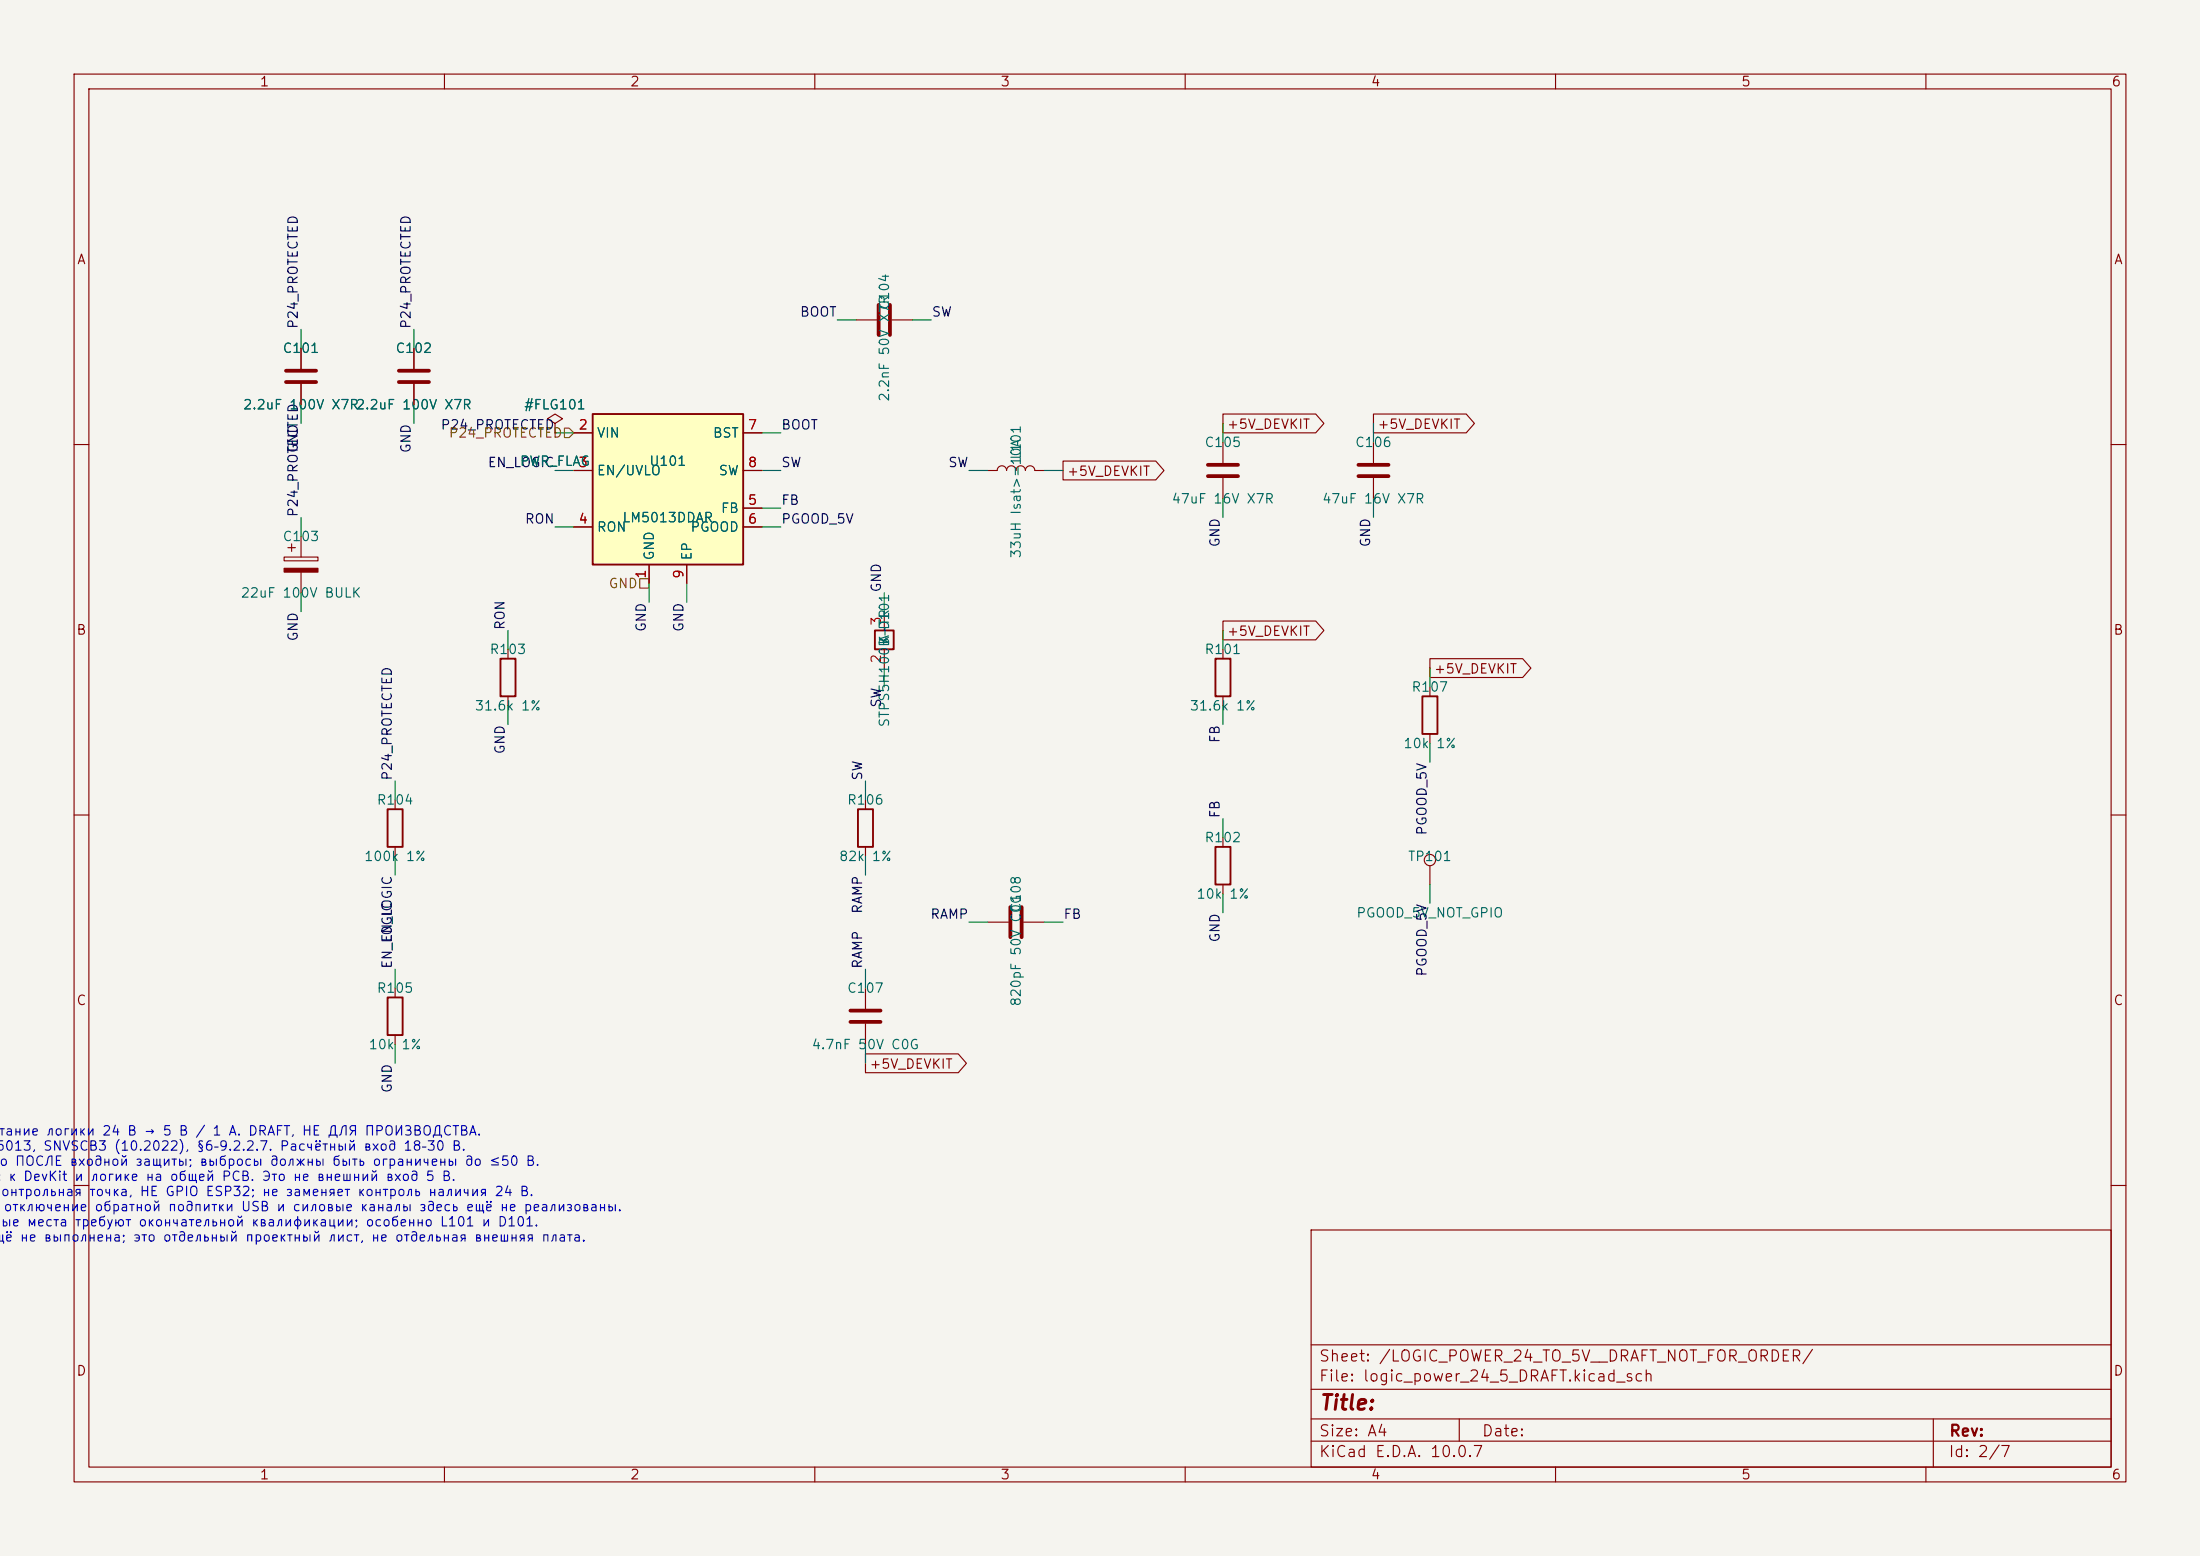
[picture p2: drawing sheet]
(kicad_sch
 (version 20250114)
 (generator "eeschema")
 (generator_version "9.0")
 (paper "A4")
 (lib_symbols
  (symbol "LM5013DDAR"
  (exclude_from_sim no)
  (in_bom yes)
  (on_board yes)
  (property "Reference" "U" (at 0 -1.27 0) (effects (font (size 1.27 1.27))))
  (property "Value" "LM5013DDAR" (at 0 1.27 0) (effects (font (size 1.27 1.27))))
  (property "Footprint" "Package_SO:HSOP-8-1EP_3.9x4.9mm_P1.27mm_EP2.41x3.1mm_ThermalVias" (at 0 0 0) (effects (font (size 1.27 1.27)) (hide yes)))
  (property "Datasheet" "https://www.ti.com/lit/ds/symlink/lm5013.pdf" (at 0 0 0) (effects (font (size 1.27 1.27)) (hide yes)))
  (symbol "LM5013DDAR_0_1"
   (rectangle (start -10.16 10.16) (end 10.16 -10.16) (stroke (width 0.254) (type default)) (fill (type background))))
  (symbol "LM5013DDAR_1_1"
   (pin power_in line (at -2.54 -12.7 90) (length 2.54) (name "GND" (effects (font (size 1.27 1.27)))) (number "1" (effects (font (size 1.27 1.27)))))
   (pin power_in line (at -12.7 7.62 0) (length 2.54) (name "VIN" (effects (font (size 1.27 1.27)))) (number "2" (effects (font (size 1.27 1.27)))))
   (pin input line (at -12.7 2.54 0) (length 2.54) (name "EN/UVLO" (effects (font (size 1.27 1.27)))) (number "3" (effects (font (size 1.27 1.27)))))
   (pin passive line (at -12.7 -5.08 0) (length 2.54) (name "RON" (effects (font (size 1.27 1.27)))) (number "4" (effects (font (size 1.27 1.27)))))
   (pin input line (at 12.7 -2.54 180) (length 2.54) (name "FB" (effects (font (size 1.27 1.27)))) (number "5" (effects (font (size 1.27 1.27)))))
   (pin open_collector line (at 12.7 -5.08 180) (length 2.54) (name "PGOOD" (effects (font (size 1.27 1.27)))) (number "6" (effects (font (size 1.27 1.27)))))
   (pin passive line (at 12.7 7.62 180) (length 2.54) (name "BST" (effects (font (size 1.27 1.27)))) (number "7" (effects (font (size 1.27 1.27)))))
   (pin power_out line (at 12.7 2.54 180) (length 2.54) (name "SW" (effects (font (size 1.27 1.27)))) (number "8" (effects (font (size 1.27 1.27)))))
   (pin passive line (at 2.54 -12.7 90) (length 2.54) (name "EP" (effects (font (size 1.27 1.27)))) (number "9" (effects (font (size 1.27 1.27))))))
  (embedded_fonts no))
  (symbol "Device:C"
  (pin_numbers (hide yes))
  (pin_names
   (offset 0.254))
  (exclude_from_sim no)
  (in_bom yes)
  (on_board yes)
  (in_pos_files yes)
  (duplicate_pin_numbers_are_jumpers no)
  (property "Reference" "C" (at 0.635 2.54 0) (show_name no) (do_not_autoplace no) (effects (font (size 1.27 1.27)) (justify left)))
  (property "Value" "C" (at 0.635 -2.54 0) (show_name no) (do_not_autoplace no) (effects (font (size 1.27 1.27)) (justify left)))
  (property "Footprint" "" (at 0.9652 -3.81 0) (show_name no) (do_not_autoplace no) (hide yes) (effects (font (size 1.27 1.27))))
  (property "Datasheet" "" (at 0 0 0) (show_name no) (do_not_autoplace no) (hide yes) (effects (font (size 1.27 1.27))))
  (property "Description" "Unpolarized capacitor" (at 0 0 0) (show_name no) (do_not_autoplace no) (hide yes) (effects (font (size 1.27 1.27))))
  (symbol "C_0_1"
   (polyline (pts (xy -2.032 0.762) (xy 2.032 0.762)) (stroke (width 0.508) (type default)) (fill (type none)))
   (polyline (pts (xy -2.032 -0.762) (xy 2.032 -0.762)) (stroke (width 0.508) (type default)) (fill (type none))))
  (symbol "C_1_1"
   (pin passive line (at 0 3.81 270) (length 2.794) (name "" (effects (font (size 1.27 1.27)))) (number "1" (effects (font (size 1.27 1.27)))))
   (pin passive line (at 0 -3.81 90) (length 2.794) (name "" (effects (font (size 1.27 1.27)))) (number "2" (effects (font (size 1.27 1.27))))))
  (embedded_fonts no))
  (symbol "Device:C_Polarized"
  (pin_numbers (hide yes))
  (pin_names
   (offset 0.254))
  (exclude_from_sim no)
  (in_bom yes)
  (on_board yes)
  (in_pos_files yes)
  (duplicate_pin_numbers_are_jumpers no)
  (property "Reference" "C" (at 0.635 2.54 0) (show_name no) (do_not_autoplace no) (effects (font (size 1.27 1.27)) (justify left)))
  (property "Value" "C_Polarized" (at 0.635 -2.54 0) (show_name no) (do_not_autoplace no) (effects (font (size 1.27 1.27)) (justify left)))
  (property "Footprint" "" (at 0.9652 -3.81 0) (show_name no) (do_not_autoplace no) (hide yes) (effects (font (size 1.27 1.27))))
  (property "Datasheet" "" (at 0 0 0) (show_name no) (do_not_autoplace no) (hide yes) (effects (font (size 1.27 1.27))))
  (property "Description" "Polarized capacitor" (at 0 0 0) (show_name no) (do_not_autoplace no) (hide yes) (effects (font (size 1.27 1.27))))
  (symbol "C_Polarized_0_1"
   (rectangle (start -2.286 0.508) (end 2.286 1.016) (stroke (width 0) (type default)) (fill (type none)))
   (polyline (pts (xy -1.778 2.286) (xy -0.762 2.286)) (stroke (width 0) (type default)) (fill (type none)))
   (polyline (pts (xy -1.27 2.794) (xy -1.27 1.778)) (stroke (width 0) (type default)) (fill (type none)))
   (rectangle (start 2.286 -0.508) (end -2.286 -1.016) (stroke (width 0) (type default)) (fill (type outline))))
  (symbol "C_Polarized_1_1"
   (pin passive line (at 0 3.81 270) (length 2.794) (name "" (effects (font (size 1.27 1.27)))) (number "1" (effects (font (size 1.27 1.27)))))
   (pin passive line (at 0 -3.81 90) (length 2.794) (name "" (effects (font (size 1.27 1.27)))) (number "2" (effects (font (size 1.27 1.27))))))
  (embedded_fonts no))
  (symbol "Device:L"
  (pin_numbers (hide yes))
  (pin_names
   (offset 1.016) (hide yes))
  (exclude_from_sim no)
  (in_bom yes)
  (on_board yes)
  (in_pos_files yes)
  (duplicate_pin_numbers_are_jumpers no)
  (property "Reference" "L" (at -1.27 0 90) (show_name no) (do_not_autoplace no) (effects (font (size 1.27 1.27))))
  (property "Value" "L" (at 1.905 0 90) (show_name no) (do_not_autoplace no) (effects (font (size 1.27 1.27))))
  (property "Footprint" "" (at 0 0 0) (show_name no) (do_not_autoplace no) (hide yes) (effects (font (size 1.27 1.27))))
  (property "Datasheet" "" (at 0 0 0) (show_name no) (do_not_autoplace no) (hide yes) (effects (font (size 1.27 1.27))))
  (property "Description" "Inductor" (at 0 0 0) (show_name no) (do_not_autoplace no) (hide yes) (effects (font (size 1.27 1.27))))
  (symbol "L_0_1"
   (arc (start 0 2.54) (mid 0.6323 1.905) (end 0 1.27) (stroke (width 0) (type default)) (fill (type none)))
   (arc (start 0 1.27) (mid 0.6323 0.635) (end 0 0) (stroke (width 0) (type default)) (fill (type none)))
   (arc (start 0 0) (mid 0.6323 -0.635) (end 0 -1.27) (stroke (width 0) (type default)) (fill (type none)))
   (arc (start 0 -1.27) (mid 0.6323 -1.905) (end 0 -2.54) (stroke (width 0) (type default)) (fill (type none))))
  (symbol "L_1_1"
   (pin passive line (at 0 3.81 270) (length 1.27) (name "1" (effects (font (size 1.27 1.27)))) (number "1" (effects (font (size 1.27 1.27)))))
   (pin passive line (at 0 -3.81 90) (length 1.27) (name "2" (effects (font (size 1.27 1.27)))) (number "2" (effects (font (size 1.27 1.27))))))
  (embedded_fonts no))
  (symbol "Device:D_Schottky"
  (pin_numbers (hide yes))
  (pin_names
   (offset 1.016) (hide yes))
  (exclude_from_sim no)
  (in_bom yes)
  (on_board yes)
  (in_pos_files yes)
  (duplicate_pin_numbers_are_jumpers no)
  (property "Reference" "D" (at 0 2.54 0) (show_name no) (do_not_autoplace no) (effects (font (size 1.27 1.27))))
  (property "Value" "D_Schottky" (at 0 -2.54 0) (show_name no) (do_not_autoplace no) (effects (font (size 1.27 1.27))))
  (property "Footprint" "" (at 0 0 0) (show_name no) (do_not_autoplace no) (hide yes) (effects (font (size 1.27 1.27))))
  (property "Datasheet" "" (at 0 0 0) (show_name no) (do_not_autoplace no) (hide yes) (effects (font (size 1.27 1.27))))
  (property "Description" "Schottky diode" (at 0 0 0) (show_name no) (do_not_autoplace no) (hide yes) (effects (font (size 1.27 1.27))))
  (symbol "D_Schottky_0_1"
   (polyline (pts (xy -1.905 0.635) (xy -1.905 1.27) (xy -1.27 1.27) (xy -1.27 -1.27) (xy -0.635 -1.27) (xy -0.635 -0.635)) (stroke (width 0.254) (type default)) (fill (type none)))
   (polyline (pts (xy 1.27 1.27) (xy 1.27 -1.27) (xy -1.27 0) (xy 1.27 1.27)) (stroke (width 0.254) (type default)) (fill (type none)))
   (polyline (pts (xy 1.27 0) (xy -1.27 0)) (stroke (width 0) (type default)) (fill (type none))))
  (symbol "D_Schottky_1_1"
   (pin passive line (at -3.81 0 0) (length 2.54) (name "K" (effects (font (size 1.27 1.27)))) (number "1" (effects (font (size 1.27 1.27)))))
   (pin passive line (at 3.81 0 180) (length 2.54) (name "A" (effects (font (size 1.27 1.27)))) (number "2" (effects (font (size 1.27 1.27))))))
  (embedded_fonts no))
  (symbol "Device:R"
  (pin_numbers (hide yes))
  (pin_names
   (offset 0))
  (exclude_from_sim no)
  (in_bom yes)
  (on_board yes)
  (in_pos_files yes)
  (duplicate_pin_numbers_are_jumpers no)
  (property "Reference" "R" (at 2.032 0 90) (show_name no) (do_not_autoplace no) (effects (font (size 1.27 1.27))))
  (property "Value" "R" (at 0 0 90) (show_name no) (do_not_autoplace no) (effects (font (size 1.27 1.27))))
  (property "Footprint" "" (at -1.778 0 90) (show_name no) (do_not_autoplace no) (hide yes) (effects (font (size 1.27 1.27))))
  (property "Datasheet" "" (at 0 0 0) (show_name no) (do_not_autoplace no) (hide yes) (effects (font (size 1.27 1.27))))
  (property "Description" "Resistor" (at 0 0 0) (show_name no) (do_not_autoplace no) (hide yes) (effects (font (size 1.27 1.27))))
  (symbol "R_0_1"
   (rectangle (start -1.016 -2.54) (end 1.016 2.54) (stroke (width 0.254) (type default)) (fill (type none))))
  (symbol "R_1_1"
   (pin passive line (at 0 3.81 270) (length 1.27) (name "" (effects (font (size 1.27 1.27)))) (number "1" (effects (font (size 1.27 1.27)))))
   (pin passive line (at 0 -3.81 90) (length 1.27) (name "" (effects (font (size 1.27 1.27)))) (number "2" (effects (font (size 1.27 1.27))))))
  (embedded_fonts no))
  (symbol "Connector:TestPoint"
  (pin_numbers (hide yes))
  (pin_names
   (offset 0.762) (hide yes))
  (exclude_from_sim no)
  (in_bom yes)
  (on_board yes)
  (in_pos_files yes)
  (duplicate_pin_numbers_are_jumpers no)
  (property "Reference" "TP" (at 0 6.858 0) (show_name no) (do_not_autoplace no) (effects (font (size 1.27 1.27))))
  (property "Value" "TestPoint" (at 0 5.08 0) (show_name no) (do_not_autoplace no) (effects (font (size 1.27 1.27))))
  (property "Footprint" "" (at 5.08 0 0) (show_name no) (do_not_autoplace no) (hide yes) (effects (font (size 1.27 1.27))))
  (property "Datasheet" "" (at 5.08 0 0) (show_name no) (do_not_autoplace no) (hide yes) (effects (font (size 1.27 1.27))))
  (property "Description" "test point" (at 0 0 0) (show_name no) (do_not_autoplace no) (hide yes) (effects (font (size 1.27 1.27))))
  (symbol "TestPoint_0_1"
   (circle (center 0 3.302) (radius 0.762) (stroke (width 0) (type default)) (fill (type none))))
  (symbol "TestPoint_1_1"
   (pin passive line (at 0 0 90) (length 2.54) (name "1" (effects (font (size 1.27 1.27)))) (number "1" (effects (font (size 1.27 1.27))))))
  (embedded_fonts no))
  (symbol "power:PWR_FLAG"
  (power global)
  (pin_numbers (hide yes))
  (pin_names
   (offset 0) (hide yes))
  (exclude_from_sim no)
  (in_bom yes)
  (on_board yes)
  (in_pos_files yes)
  (duplicate_pin_numbers_are_jumpers no)
  (property "Reference" "#FLG" (at 0 1.905 0) (show_name no) (do_not_autoplace no) (hide yes) (effects (font (size 1.27 1.27))))
  (property "Value" "PWR_FLAG" (at 0 3.81 0) (show_name no) (do_not_autoplace no) (effects (font (size 1.27 1.27))))
  (property "Footprint" "" (at 0 0 0) (show_name no) (do_not_autoplace no) (hide yes) (effects (font (size 1.27 1.27))))
  (property "Datasheet" "" (at 0 0 0) (show_name no) (do_not_autoplace no) (hide yes) (effects (font (size 1.27 1.27))))
  (property "Description" "Special symbol for telling ERC where power comes from" (at 0 0 0) (show_name no) (do_not_autoplace no) (hide yes) (effects (font (size 1.27 1.27))))
  (symbol "PWR_FLAG_0_0"
   (pin power_out line (at 0 0 90) (length 0) (name "" (effects (font (size 1.27 1.27)))) (number "1" (effects (font (size 1.27 1.27))))))
  (symbol "PWR_FLAG_0_1"
   (polyline (pts (xy 0 0) (xy 0 1.27) (xy -1.016 1.905) (xy 0 2.54) (xy 1.016 1.905) (xy 0 1.27)) (stroke (width 0) (type default)) (fill (type none))))
  (embedded_fonts no))
  (symbol "STPS5H100B_DPAK_A1_K2_NC3"
  (exclude_from_sim no)
  (in_bom yes)
  (on_board yes)
  (property "Reference" "D" (at 0 -1.27 0) (effects (font (size 1.27 1.27))))
  (property "Value" "STPS5H100B_DPAK_A1_K2_NC3" (at 0 1.27 0) (effects (font (size 1.27 1.27))))
  (property "Footprint" "Package_TO_SOT_SMD:TO-252-2" (at 0 0 0) (effects (font (size 1.27 1.27)) (hide yes)))
  (property "Datasheet" "https://www.st.com/resource/en/datasheet/stps5h100.pdf" (at 0 0 0) (effects (font (size 1.27 1.27)) (hide yes)))
  (symbol "STPS5H100B_DPAK_A1_K2_NC3_0_1"
   (rectangle (start -1.27 -1.27) (end 1.27 1.27) (stroke (width 0.254) (type default)) (fill (type background))))
  (symbol "STPS5H100B_DPAK_A1_K2_NC3_1_1"
   (pin passive line (at 3.81 0 180) (length 2.54) (name "A" (effects (font (size 1.27 1.27)))) (number "1" (effects (font (size 1.27 1.27)))))
   (pin passive line (at -3.81 0 0) (length 2.54) (name "K" (effects (font (size 1.27 1.27)))) (number "2" (effects (font (size 1.27 1.27))))))
  (embedded_fonts no))
  (symbol "STPS5H100B_DPAK_NC1_K2_A3"
  (exclude_from_sim no)
  (in_bom yes)
  (on_board yes)
  (property "Reference" "D" (at 0 -1.27 0) (effects (font (size 1.27 1.27))))
  (property "Value" "STPS5H100B_DPAK_NC1_K2_A3" (at 0 1.27 0) (effects (font (size 1.27 1.27))))
  (property "Footprint" "Package_TO_SOT_SMD:TO-252-2" (at 0 0 0) (effects (font (size 1.27 1.27)) (hide yes)))
  (property "Datasheet" "https://www.st.com/resource/en/datasheet/stps5h100.pdf" (at 0 0 0) (effects (font (size 1.27 1.27)) (hide yes)))
  (symbol "STPS5H100B_DPAK_NC1_K2_A3_0_1"
   (rectangle (start -1.27 -1.27) (end 1.27 1.27) (stroke (width 0.254) (type default)) (fill (type none))))
  (symbol "STPS5H100B_DPAK_NC1_K2_A3_1_1"
   (pin unconnected line (at 0 -3.81 90) (length 2.54) (name "NC" (effects (font (size 1.27 1.27)))) (number "1" (effects (font (size 1.27 1.27)))))
   (pin passive line (at -3.81 0 0) (length 2.54) (name "K" (effects (font (size 1.27 1.27)))) (number "2" (effects (font (size 1.27 1.27)))))
   (pin passive line (at 3.81 0 180) (length 2.54) (name "A" (effects (font (size 1.27 1.27)))) (number "3" (effects (font (size 1.27 1.27))))))
  (embedded_fonts no))
  (symbol "STPS5H100B_DPAK_K2_A3"
  (exclude_from_sim no)
  (in_bom yes)
  (on_board yes)
  (property "Reference" "D" (at 0 -1.27 0) (effects (font (size 1.27 1.27))))
  (property "Value" "STPS5H100B_DPAK_K2_A3" (at 0 1.27 0) (effects (font (size 1.27 1.27))))
  (property "Footprint" "Package_TO_SOT_SMD:TO-252-2" (at 0 0 0) (effects (font (size 1.27 1.27)) (hide yes)))
  (property "Datasheet" "https://www.st.com/resource/en/datasheet/stps5h100.pdf" (at 0 0 0) (effects (font (size 1.27 1.27)) (hide yes)))
  (symbol "STPS5H100B_DPAK_K2_A3_0_1"
   (rectangle (start -1.27 -1.27) (end 1.27 1.27) (stroke (width 0.254) (type default)) (fill (type none))))
  (symbol "STPS5H100B_DPAK_K2_A3_1_1"
   (pin passive line (at -3.81 0 0) (length 2.54) (name "K" (effects (font (size 1.27 1.27)))) (number "2" (effects (font (size 1.27 1.27)))))
   (pin passive line (at 3.81 0 180) (length 2.54) (name "A" (effects (font (size 1.27 1.27)))) (number "3" (effects (font (size 1.27 1.27))))))
  (embedded_fonts no)))
 (symbol
 (lib_name "LM5013DDAR")
 (lib_id "Sirokko_Power:LM5013DDAR")
 (at 90.17 66.04 0)
 (unit 1)
 (exclude_from_sim no)
 (in_bom yes)
 (on_board yes)
 (dnp no)
 (property "Reference" "U101"
  (at 90.17 62.23 0)
  (effects (font (size 1.27 1.27))))
 (property "Value" "LM5013DDAR"
  (at 90.17 69.85 0)
  (effects (font (size 1.27 1.27))))
 (property "Footprint" "Sirokko_Power:DDA0008B_LM5013DDAR_TI4214849B"
  (at 90.17 66.04 0)
  (effects (font (size 1.27 1.27)) (hide yes)))
 (property "Datasheet" "~"
  (at 90.17 66.04 0)
  (effects (font (size 1.27 1.27)) (hide yes)))
 (property "MPN" "LM5013DDAR"
 (id 0)
 (at 90.17 66.04 0)
 (effects
  (font (size 1.27 1.27))
  (hide yes)))
 (pin "1")
 (pin "2")
 (pin "3")
 (pin "4")
 (pin "5")
 (pin "6")
 (pin "7")
 (pin "8")
 (pin "9")
 (instances
  (project "logic_power_24_5_DRAFT" (path "" (reference "U101") (unit 1)))
  (project "Sirokko26201_control" (path "" (reference "U101") (unit 1)))))
 (symbol
 (lib_name "Device:C")
 (lib_id "Device:C")
 (at 40.64 50.8 0)
 (unit 1)
 (exclude_from_sim no)
 (in_bom yes)
 (on_board yes)
 (dnp no)
 (property "Reference" "C101"
  (at 40.64 46.99 0)
  (effects (font (size 1.27 1.27))))
 (property "Value" "2.2uF 100V X7R"
  (at 40.64 54.61 0)
  (effects (font (size 1.27 1.27))))
 (property "Footprint" "Capacitor_SMD:C_1210_3225Metric"
  (at 40.64 50.8 0)
  (effects (font (size 1.27 1.27)) (hide yes)))
 (property "Datasheet" "~"
  (at 40.64 50.8 0)
  (effects (font (size 1.27 1.27)) (hide yes)))
 (property "MPN" "GRM32ER72A225KA35L"
 (id 0)
 (at 40.64 50.8 0)
 (effects
  (font (size 1.27 1.27))
  (hide yes)))
 (pin "1")
 (pin "2")
 (instances
  (project "logic_power_24_5_DRAFT" (path "" (reference "C101") (unit 1)))
  (project "Sirokko26201_control" (path "" (reference "C101") (unit 1)))))
 (symbol
 (lib_name "Device:C")
 (lib_id "Device:C")
 (at 55.88 50.8 0)
 (unit 1)
 (exclude_from_sim no)
 (in_bom yes)
 (on_board yes)
 (dnp no)
 (property "Reference" "C102"
  (at 55.88 46.99 0)
  (effects (font (size 1.27 1.27))))
 (property "Value" "2.2uF 100V X7R"
  (at 55.88 54.61 0)
  (effects (font (size 1.27 1.27))))
 (property "Footprint" "Capacitor_SMD:C_1210_3225Metric"
  (at 55.88 50.8 0)
  (effects (font (size 1.27 1.27)) (hide yes)))
 (property "Datasheet" "~"
  (at 55.88 50.8 0)
  (effects (font (size 1.27 1.27)) (hide yes)))
 (property "MPN" "GRM32ER72A225KA35L"
 (id 0)
 (at 55.88 50.8 0)
 (effects
  (font (size 1.27 1.27))
  (hide yes)))
 (pin "1")
 (pin "2")
 (instances
  (project "logic_power_24_5_DRAFT" (path "" (reference "C102") (unit 1)))
  (project "Sirokko26201_control" (path "" (reference "C102") (unit 1)))))
 (symbol
 (lib_name "Device:C_Polarized")
 (lib_id "Device:C_Polarized")
 (at 40.64 76.2 0)
 (unit 1)
 (exclude_from_sim no)
 (in_bom yes)
 (on_board yes)
 (dnp no)
 (property "Reference" "C103"
  (at 40.64 72.39 0)
  (effects (font (size 1.27 1.27))))
 (property "Value" "22uF 100V BULK"
  (at 40.64 80.01 0)
  (effects (font (size 1.27 1.27))))
 (property "Footprint" "Capacitor_SMD:C_1210_3225Metric"
  (at 40.64 76.2 0)
  (effects (font (size 1.27 1.27)) (hide yes)))
 (property "Datasheet" "~"
  (at 40.64 76.2 0)
  (effects (font (size 1.27 1.27)) (hide yes)))
 (property "MPN" "GRM32ER72A226KE20L"
 (id 0)
 (at 40.64 76.2 0)
 (effects
  (font (size 1.27 1.27))
  (hide yes)))
 (pin "1")
 (pin "2")
 (instances
  (project "logic_power_24_5_DRAFT" (path "" (reference "C103") (unit 1)))
  (project "Sirokko26201_control" (path "" (reference "C103") (unit 1)))))
 (symbol
 (lib_name "Device:C")
 (lib_id "Device:C")
 (at 119.38 43.18 90)
 (unit 1)
 (exclude_from_sim no)
 (in_bom yes)
 (on_board yes)
 (dnp no)
 (property "Reference" "C104"
  (at 119.38 39.37 0)
  (effects (font (size 1.27 1.27))))
 (property "Value" "2.2nF 50V X7R"
  (at 119.38 46.99 0)
  (effects (font (size 1.27 1.27))))
 (property "Footprint" "Capacitor_SMD:C_0603_1608Metric"
  (at 119.38 43.18 0)
  (effects (font (size 1.27 1.27)) (hide yes)))
 (property "Datasheet" "~"
  (at 119.38 43.18 0)
  (effects (font (size 1.27 1.27)) (hide yes)))
 (property "MPN" "CC0603KRX7R9BB222"
 (id 0)
 (at 119.38 43.18 0)
 (effects
  (font (size 1.27 1.27))
  (hide yes)))
 (pin "1")
 (pin "2")
 (instances
  (project "logic_power_24_5_DRAFT" (path "" (reference "C104") (unit 1)))
  (project "Sirokko26201_control" (path "" (reference "C104") (unit 1)))))
 (symbol
 (lib_name "Device:L")
 (lib_id "Device:L")
 (at 137.16 63.5 90)
 (unit 1)
 (exclude_from_sim no)
 (in_bom yes)
 (on_board yes)
 (dnp no)
 (property "Reference" "L101"
  (at 137.16 59.69 0)
  (effects (font (size 1.27 1.27))))
 (property "Value" "33uH Isat>=10A"
  (at 137.16 67.31 0)
  (effects (font (size 1.27 1.27))))
 (property "Footprint" "Inductor_SMD:L_Bourns_SRP1770TA_16.9x16.9mm"
  (at 137.16 63.5 0)
  (effects (font (size 1.27 1.27)) (hide yes)))
 (property "Datasheet" "~"
  (at 137.16 63.5 0)
  (effects (font (size 1.27 1.27)) (hide yes)))
 (property "MPN" "SRP1770TA-330M"
 (id 0)
 (at 137.16 63.5 0)
 (effects
  (font (size 1.27 1.27))
  (hide yes)))
 (pin "1")
 (pin "2")
 (instances
  (project "logic_power_24_5_DRAFT" (path "" (reference "L101") (unit 1)))
  (project "Sirokko26201_control" (path "" (reference "L101") (unit 1)))))
 (symbol
 (lib_name "Device:C")
 (lib_id "Device:C")
 (at 165.1 63.5 0)
 (unit 1)
 (exclude_from_sim no)
 (in_bom yes)
 (on_board yes)
 (dnp no)
 (property "Reference" "C105"
  (at 165.1 59.69 0)
  (effects (font (size 1.27 1.27))))
 (property "Value" "47uF 16V X7R"
  (at 165.1 67.31 0)
  (effects (font (size 1.27 1.27))))
 (property "Footprint" "Capacitor_SMD:C_1210_3225Metric"
  (at 165.1 63.5 0)
  (effects (font (size 1.27 1.27)) (hide yes)))
 (property "Datasheet" "~"
  (at 165.1 63.5 0)
  (effects (font (size 1.27 1.27)) (hide yes)))
 (property "MPN" "GRM32ER61C476KE15L"
 (id 0)
 (at 165.1 63.5 0)
 (effects
  (font (size 1.27 1.27))
  (hide yes)))
 (pin "1")
 (pin "2")
 (instances
  (project "logic_power_24_5_DRAFT" (path "" (reference "C105") (unit 1)))
  (project "Sirokko26201_control" (path "" (reference "C105") (unit 1)))))
 (symbol
 (lib_name "Device:C")
 (lib_id "Device:C")
 (at 185.42 63.5 0)
 (unit 1)
 (exclude_from_sim no)
 (in_bom yes)
 (on_board yes)
 (dnp no)
 (property "Reference" "C106"
  (at 185.42 59.69 0)
  (effects (font (size 1.27 1.27))))
 (property "Value" "47uF 16V X7R"
  (at 185.42 67.31 0)
  (effects (font (size 1.27 1.27))))
 (property "Footprint" "Capacitor_SMD:C_1210_3225Metric"
  (at 185.42 63.5 0)
  (effects (font (size 1.27 1.27)) (hide yes)))
 (property "Datasheet" "~"
  (at 185.42 63.5 0)
  (effects (font (size 1.27 1.27)) (hide yes)))
 (property "MPN" "GRM32ER61C476KE15L"
 (id 0)
 (at 185.42 63.5 0)
 (effects
  (font (size 1.27 1.27))
  (hide yes)))
 (pin "1")
 (pin "2")
 (instances
  (project "logic_power_24_5_DRAFT" (path "" (reference "C106") (unit 1)))
  (project "Sirokko26201_control" (path "" (reference "C106") (unit 1)))))
 (symbol
 (lib_name "Device:R")
 (lib_id "Device:R")
 (at 165.1 91.44 0)
 (unit 1)
 (exclude_from_sim no)
 (in_bom yes)
 (on_board yes)
 (dnp no)
 (property "Reference" "R101"
  (at 165.1 87.63 0)
  (effects (font (size 1.27 1.27))))
 (property "Value" "31.6k 1%"
  (at 165.1 95.25 0)
  (effects (font (size 1.27 1.27))))
 (property "Footprint" "Resistor_SMD:R_0603_1608Metric"
  (at 165.1 91.44 0)
  (effects (font (size 1.27 1.27)) (hide yes)))
 (property "Datasheet" "~"
  (at 165.1 91.44 0)
  (effects (font (size 1.27 1.27)) (hide yes)))
 (property "MPN" "RC0603FR-0731K6L"
 (id 0)
 (at 165.1 91.44 0)
 (effects
  (font (size 1.27 1.27))
  (hide yes)))
 (pin "1")
 (pin "2")
 (instances
  (project "logic_power_24_5_DRAFT" (path "" (reference "R101") (unit 1)))
  (project "Sirokko26201_control" (path "" (reference "R101") (unit 1)))))
 (symbol
 (lib_name "Device:R")
 (lib_id "Device:R")
 (at 165.1 116.84 0)
 (unit 1)
 (exclude_from_sim no)
 (in_bom yes)
 (on_board yes)
 (dnp no)
 (property "Reference" "R102"
  (at 165.1 113.03 0)
  (effects (font (size 1.27 1.27))))
 (property "Value" "10k 1%"
  (at 165.1 120.65 0)
  (effects (font (size 1.27 1.27))))
 (property "Footprint" "Resistor_SMD:R_0603_1608Metric"
  (at 165.1 116.84 0)
  (effects (font (size 1.27 1.27)) (hide yes)))
 (property "Datasheet" "~"
  (at 165.1 116.84 0)
  (effects (font (size 1.27 1.27)) (hide yes)))
 (property "MPN" "RC0603FR-0710KL"
 (id 0)
 (at 165.1 116.84 0)
 (effects
  (font (size 1.27 1.27))
  (hide yes)))
 (pin "1")
 (pin "2")
 (instances
  (project "logic_power_24_5_DRAFT" (path "" (reference "R102") (unit 1)))
  (project "Sirokko26201_control" (path "" (reference "R102") (unit 1)))))
 (symbol
 (lib_name "Device:R")
 (lib_id "Device:R")
 (at 68.58 91.44 0)
 (unit 1)
 (exclude_from_sim no)
 (in_bom yes)
 (on_board yes)
 (dnp no)
 (property "Reference" "R103"
  (at 68.58 87.63 0)
  (effects (font (size 1.27 1.27))))
 (property "Value" "31.6k 1%"
  (at 68.58 95.25 0)
  (effects (font (size 1.27 1.27))))
 (property "Footprint" "Resistor_SMD:R_0603_1608Metric"
  (at 68.58 91.44 0)
  (effects (font (size 1.27 1.27)) (hide yes)))
 (property "Datasheet" "~"
  (at 68.58 91.44 0)
  (effects (font (size 1.27 1.27)) (hide yes)))
 (property "MPN" "RC0603FR-0731K6L"
 (id 0)
 (at 68.58 91.44 0)
 (effects
  (font (size 1.27 1.27))
  (hide yes)))
 (pin "1")
 (pin "2")
 (instances
  (project "logic_power_24_5_DRAFT" (path "" (reference "R103") (unit 1)))
  (project "Sirokko26201_control" (path "" (reference "R103") (unit 1)))))
 (symbol
 (lib_name "Device:R")
 (lib_id "Device:R")
 (at 53.34 111.76 0)
 (unit 1)
 (exclude_from_sim no)
 (in_bom yes)
 (on_board yes)
 (dnp no)
 (property "Reference" "R104"
  (at 53.34 107.95 0)
  (effects (font (size 1.27 1.27))))
 (property "Value" "100k 1%"
  (at 53.34 115.57 0)
  (effects (font (size 1.27 1.27))))
 (property "Footprint" "Resistor_SMD:R_0603_1608Metric"
  (at 53.34 111.76 0)
  (effects (font (size 1.27 1.27)) (hide yes)))
 (property "Datasheet" "~"
  (at 53.34 111.76 0)
  (effects (font (size 1.27 1.27)) (hide yes)))
 (property "MPN" "RC0603FR-07100KL"
 (id 0)
 (at 53.34 111.76 0)
 (effects
  (font (size 1.27 1.27))
  (hide yes)))
 (pin "1")
 (pin "2")
 (instances
  (project "logic_power_24_5_DRAFT" (path "" (reference "R104") (unit 1)))
  (project "Sirokko26201_control" (path "" (reference "R104") (unit 1)))))
 (symbol
 (lib_name "Device:R")
 (lib_id "Device:R")
 (at 53.34 137.16 0)
 (unit 1)
 (exclude_from_sim no)
 (in_bom yes)
 (on_board yes)
 (dnp no)
 (property "Reference" "R105"
  (at 53.34 133.35 0)
  (effects (font (size 1.27 1.27))))
 (property "Value" "10k 1%"
  (at 53.34 140.97 0)
  (effects (font (size 1.27 1.27))))
 (property "Footprint" "Resistor_SMD:R_0603_1608Metric"
  (at 53.34 137.16 0)
  (effects (font (size 1.27 1.27)) (hide yes)))
 (property "Datasheet" "~"
  (at 53.34 137.16 0)
  (effects (font (size 1.27 1.27)) (hide yes)))
 (property "MPN" "RC0603FR-0710KL"
 (id 0)
 (at 53.34 137.16 0)
 (effects
  (font (size 1.27 1.27))
  (hide yes)))
 (pin "1")
 (pin "2")
 (instances
  (project "logic_power_24_5_DRAFT" (path "" (reference "R105") (unit 1)))
  (project "Sirokko26201_control" (path "" (reference "R105") (unit 1)))))
 (symbol
 (lib_name "Device:R")
 (lib_id "Device:R")
 (at 116.84 111.76 0)
 (unit 1)
 (exclude_from_sim no)
 (in_bom yes)
 (on_board yes)
 (dnp no)
 (property "Reference" "R106"
  (at 116.84 107.95 0)
  (effects (font (size 1.27 1.27))))
 (property "Value" "82k 1%"
  (at 116.84 115.57 0)
  (effects (font (size 1.27 1.27))))
 (property "Footprint" "Resistor_SMD:R_0603_1608Metric"
  (at 116.84 111.76 0)
  (effects (font (size 1.27 1.27)) (hide yes)))
 (property "Datasheet" "~"
  (at 116.84 111.76 0)
  (effects (font (size 1.27 1.27)) (hide yes)))
 (property "MPN" "RC0603FR-0782KL"
 (id 0)
 (at 116.84 111.76 0)
 (effects
  (font (size 1.27 1.27))
  (hide yes)))
 (pin "1")
 (pin "2")
 (instances
  (project "logic_power_24_5_DRAFT" (path "" (reference "R106") (unit 1)))
  (project "Sirokko26201_control" (path "" (reference "R106") (unit 1)))))
 (symbol
 (lib_name "Device:C")
 (lib_id "Device:C")
 (at 116.84 137.16 0)
 (unit 1)
 (exclude_from_sim no)
 (in_bom yes)
 (on_board yes)
 (dnp no)
 (property "Reference" "C107"
  (at 116.84 133.35 0)
  (effects (font (size 1.27 1.27))))
 (property "Value" "4.7nF 50V C0G"
  (at 116.84 140.97 0)
  (effects (font (size 1.27 1.27))))
 (property "Footprint" "Capacitor_SMD:C_0603_1608Metric"
  (at 116.84 137.16 0)
  (effects (font (size 1.27 1.27)) (hide yes)))
 (property "Datasheet" "~"
  (at 116.84 137.16 0)
  (effects (font (size 1.27 1.27)) (hide yes)))
 (property "MPN" "GRM1885C1H472JA01D"
 (id 0)
 (at 116.84 137.16 0)
 (effects
  (font (size 1.27 1.27))
  (hide yes)))
 (pin "1")
 (pin "2")
 (instances
  (project "logic_power_24_5_DRAFT" (path "" (reference "C107") (unit 1)))
  (project "Sirokko26201_control" (path "" (reference "C107") (unit 1)))))
 (symbol
 (lib_name "Device:C")
 (lib_id "Device:C")
 (at 137.16 124.46 90)
 (unit 1)
 (exclude_from_sim no)
 (in_bom yes)
 (on_board yes)
 (dnp no)
 (property "Reference" "C108"
  (at 137.16 120.65 0)
  (effects (font (size 1.27 1.27))))
 (property "Value" "820pF 50V C0G"
  (at 137.16 128.27 0)
  (effects (font (size 1.27 1.27))))
 (property "Footprint" "Capacitor_SMD:C_0603_1608Metric"
  (at 137.16 124.46 0)
  (effects (font (size 1.27 1.27)) (hide yes)))
 (property "Datasheet" "~"
  (at 137.16 124.46 0)
  (effects (font (size 1.27 1.27)) (hide yes)))
 (property "MPN" "CC0603JRNPO9BN821"
 (id 0)
 (at 137.16 124.46 0)
 (effects
  (font (size 1.27 1.27))
  (hide yes)))
 (pin "1")
 (pin "2")
 (instances
  (project "logic_power_24_5_DRAFT" (path "" (reference "C108") (unit 1)))
  (project "Sirokko26201_control" (path "" (reference "C108") (unit 1)))))
 (symbol
 (lib_name "Device:R")
 (lib_id "Device:R")
 (at 193.04 96.52 0)
 (unit 1)
 (exclude_from_sim no)
 (in_bom yes)
 (on_board yes)
 (dnp no)
 (property "Reference" "R107"
  (at 193.04 92.71 0)
  (effects (font (size 1.27 1.27))))
 (property "Value" "10k 1%"
  (at 193.04 100.33 0)
  (effects (font (size 1.27 1.27))))
 (property "Footprint" "Resistor_SMD:R_0603_1608Metric"
  (at 193.04 96.52 0)
  (effects (font (size 1.27 1.27)) (hide yes)))
 (property "Datasheet" "~"
  (at 193.04 96.52 0)
  (effects (font (size 1.27 1.27)) (hide yes)))
 (property "MPN" "RC0603FR-0710KL"
 (id 0)
 (at 193.04 96.52 0)
 (effects
  (font (size 1.27 1.27))
  (hide yes)))
 (pin "1")
 (pin "2")
 (instances
  (project "logic_power_24_5_DRAFT" (path "" (reference "R107") (unit 1)))
  (project "Sirokko26201_control" (path "" (reference "R107") (unit 1)))))
 (symbol
 (lib_name "Connector:TestPoint")
 (lib_id "Connector:TestPoint")
 (at 193.04 119.38 0)
 (unit 1)
 (exclude_from_sim no)
 (in_bom yes)
 (on_board yes)
 (dnp no)
 (property "Reference" "TP101"
  (at 193.04 115.57 0)
  (effects (font (size 1.27 1.27))))
 (property "Value" "PGOOD_5V_NOT_GPIO"
  (at 193.04 123.19 0)
  (effects (font (size 1.27 1.27))))
 (property "Footprint" "TestPoint:TestPoint_Keystone_5015_Micro_Mini"
  (at 193.04 119.38 0)
  (effects (font (size 1.27 1.27)) (hide yes)))
 (property "Datasheet" "~"
  (at 193.04 119.38 0)
  (effects (font (size 1.27 1.27)) (hide yes)))
 (property "MPN" "5015"
 (id 0)
 (at 193.04 119.38 0)
 (effects
  (font (size 1.27 1.27))
  (hide yes)))
 (pin "1")
 (instances
  (project "logic_power_24_5_DRAFT" (path "" (reference "TP101") (unit 1)))
  (project "Sirokko26201_control" (path "" (reference "TP101") (unit 1)))))
 (symbol
 (lib_name "power:PWR_FLAG")
 (lib_id "power:PWR_FLAG")
 (at 74.93 58.42 0)
 (unit 1)
 (exclude_from_sim no)
 (in_bom yes)
 (on_board yes)
 (dnp no)
 (property "Reference" "#FLG101"
  (at 74.93 54.61 0)
  (effects (font (size 1.27 1.27))))
 (property "Value" "PWR_FLAG"
  (at 74.93 62.23 0)
  (effects (font (size 1.27 1.27))))
 (property "Footprint" ""
  (at 74.93 58.42 0)
  (effects (font (size 1.27 1.27)) (hide yes)))
 (property "Datasheet" "~"
  (at 74.93 58.42 0)
  (effects (font (size 1.27 1.27)) (hide yes)))
 (pin "1")
 (instances
  (project "logic_power_24_5_DRAFT" (path "" (reference "#FLG101") (unit 1)))
  (project "Sirokko26201_control" (path "" (reference "#FLG101") (unit 1)))))
 (symbol
 (lib_name "STPS5H100B_DPAK_K2_A3")
 (lib_id "Sirokko_Power:STPS5H100B_DPAK_K2_A3")
 (at 119.38 86.36 90)
 (unit 1)
 (exclude_from_sim no)
 (in_bom yes)
 (on_board yes)
 (dnp no)
 (property "Reference" "D101"
  (at 119.38 82.55 0)
  (effects (font (size 1.27 1.27))))
 (property "Value" "STPS5H100B-TR"
  (at 119.38 90.17 0)
  (effects (font (size 1.27 1.27))))
 (property "Footprint" "Package_TO_SOT_SMD:TO-252-2"
  (at 119.38 86.36 0)
  (effects (font (size 1.27 1.27)) (hide yes)))
 (property "Datasheet" "~"
  (at 119.38 86.36 0)
  (effects (font (size 1.27 1.27)) (hide yes)))
 (property "MPN" "STPS5H100B-TR"
 (id 0)
 (at 119.38 86.36 0)
 (effects
  (font (size 1.27 1.27))
  (hide yes)))
 (pin "2")
 (pin "3")
 (instances
  (project "Sirokko26201_control" (path "" (reference "D101") (unit 1)))
  (project "Sirokko26201_control" (path "" (reference "D101") (unit 1)))))
 (wire
 (pts
  (xy 77.47 58.42) (xy 74.93 58.42))
 (stroke
  (width 0)
  (type default)))
 (wire
 (pts
  (xy 40.64 46.99) (xy 40.64 44.45))
 (stroke
  (width 0)
  (type default)))
 (wire
 (pts
  (xy 55.88 46.99) (xy 55.88 44.45))
 (stroke
  (width 0)
  (type default)))
 (wire
 (pts
  (xy 40.64 72.39) (xy 40.64 69.85))
 (stroke
  (width 0)
  (type default)))
 (wire
 (pts
  (xy 53.34 107.95) (xy 53.34 105.41))
 (stroke
  (width 0)
  (type default)))
 (wire
 (pts
  (xy 87.63 78.74) (xy 87.63 81.28))
 (stroke
  (width 0)
  (type default)))
 (wire
 (pts
  (xy 92.71 78.74) (xy 92.71 81.28))
 (stroke
  (width 0)
  (type default)))
 (wire
 (pts
  (xy 40.64 54.61) (xy 40.64 57.15))
 (stroke
  (width 0)
  (type default)))
 (wire
 (pts
  (xy 55.88 54.61) (xy 55.88 57.15))
 (stroke
  (width 0)
  (type default)))
 (wire
 (pts
  (xy 40.64 80.01) (xy 40.64 82.55))
 (stroke
  (width 0)
  (type default)))
 (wire
 (pts
  (xy 119.38 82.55) (xy 119.38 80.01))
 (stroke
  (width 0)
  (type default)))
 (wire
 (pts
  (xy 165.1 120.65) (xy 165.1 123.19))
 (stroke
  (width 0)
  (type default)))
 (wire
 (pts
  (xy 68.58 95.25) (xy 68.58 97.79))
 (stroke
  (width 0)
  (type default)))
 (wire
 (pts
  (xy 53.34 140.97) (xy 53.34 143.51))
 (stroke
  (width 0)
  (type default)))
 (wire
 (pts
  (xy 165.1 67.31) (xy 165.1 69.85))
 (stroke
  (width 0)
  (type default)))
 (wire
 (pts
  (xy 185.42 67.31) (xy 185.42 69.85))
 (stroke
  (width 0)
  (type default)))
 (wire
 (pts
  (xy 102.87 58.42) (xy 105.41 58.42))
 (stroke
  (width 0)
  (type default)))
 (wire
 (pts
  (xy 115.57 43.18) (xy 113.03 43.18))
 (stroke
  (width 0)
  (type default)))
 (wire
 (pts
  (xy 102.87 63.5) (xy 105.41 63.5))
 (stroke
  (width 0)
  (type default)))
 (wire
 (pts
  (xy 123.19 43.18) (xy 125.73 43.18))
 (stroke
  (width 0)
  (type default)))
 (wire
 (pts
  (xy 119.38 90.17) (xy 119.38 92.71))
 (stroke
  (width 0)
  (type default)))
 (wire
 (pts
  (xy 133.35 63.5) (xy 130.81 63.5))
 (stroke
  (width 0)
  (type default)))
 (wire
 (pts
  (xy 116.84 107.95) (xy 116.84 105.41))
 (stroke
  (width 0)
  (type default)))
 (wire
 (pts
  (xy 140.97 63.5) (xy 143.51 63.5))
 (stroke
  (width 0)
  (type default)))
 (wire
 (pts
  (xy 165.1 59.69) (xy 165.1 57.15))
 (stroke
  (width 0)
  (type default)))
 (wire
 (pts
  (xy 185.42 59.69) (xy 185.42 57.15))
 (stroke
  (width 0)
  (type default)))
 (wire
 (pts
  (xy 165.1 87.63) (xy 165.1 85.09))
 (stroke
  (width 0)
  (type default)))
 (wire
 (pts
  (xy 116.84 140.97) (xy 116.84 143.51))
 (stroke
  (width 0)
  (type default)))
 (wire
 (pts
  (xy 193.04 92.71) (xy 193.04 90.17))
 (stroke
  (width 0)
  (type default)))
 (wire
 (pts
  (xy 102.87 68.58) (xy 105.41 68.58))
 (stroke
  (width 0)
  (type default)))
 (wire
 (pts
  (xy 165.1 95.25) (xy 165.1 97.79))
 (stroke
  (width 0)
  (type default)))
 (wire
 (pts
  (xy 165.1 113.03) (xy 165.1 110.49))
 (stroke
  (width 0)
  (type default)))
 (wire
 (pts
  (xy 140.97 124.46) (xy 143.51 124.46))
 (stroke
  (width 0)
  (type default)))
 (wire
 (pts
  (xy 116.84 115.57) (xy 116.84 118.11))
 (stroke
  (width 0)
  (type default)))
 (wire
 (pts
  (xy 116.84 133.35) (xy 116.84 130.81))
 (stroke
  (width 0)
  (type default)))
 (wire
 (pts
  (xy 133.35 124.46) (xy 130.81 124.46))
 (stroke
  (width 0)
  (type default)))
 (wire
 (pts
  (xy 77.47 71.12) (xy 74.93 71.12))
 (stroke
  (width 0)
  (type default)))
 (wire
 (pts
  (xy 68.58 87.63) (xy 68.58 85.09))
 (stroke
  (width 0)
  (type default)))
 (wire
 (pts
  (xy 77.47 63.5) (xy 74.93 63.5))
 (stroke
  (width 0)
  (type default)))
 (wire
 (pts
  (xy 53.34 115.57) (xy 53.34 118.11))
 (stroke
  (width 0)
  (type default)))
 (wire
 (pts
  (xy 53.34 133.35) (xy 53.34 130.81))
 (stroke
  (width 0)
  (type default)))
 (wire
 (pts
  (xy 102.87 71.12) (xy 105.41 71.12))
 (stroke
  (width 0)
  (type default)))
 (wire
 (pts
  (xy 193.04 100.33) (xy 193.04 102.87))
 (stroke
  (width 0)
  (type default)))
 (wire
 (pts
  (xy 193.04 119.38) (xy 193.04 121.92))
 (stroke
  (width 0)
  (type default)))
 (label "P24_PROTECTED"
  (at 74.93 58.42 180)
  (effects (font (size 1.27 1.27)) (justify right bottom)))
 (label "P24_PROTECTED"
  (at 40.64 44.45 90)
  (effects (font (size 1.27 1.27)) (justify left bottom)))
 (label "P24_PROTECTED"
  (at 55.88 44.45 90)
  (effects (font (size 1.27 1.27)) (justify left bottom)))
 (label "P24_PROTECTED"
  (at 40.64 69.85 90)
  (effects (font (size 1.27 1.27)) (justify left bottom)))
 (label "P24_PROTECTED"
  (at 53.34 105.41 90)
  (effects (font (size 1.27 1.27)) (justify left bottom)))
 (label "GND"
  (at 87.63 81.28 270)
  (effects (font (size 1.27 1.27)) (justify right bottom)))
 (label "GND"
  (at 92.71 81.28 270)
  (effects (font (size 1.27 1.27)) (justify right bottom)))
 (label "GND"
  (at 40.64 57.15 270)
  (effects (font (size 1.27 1.27)) (justify right bottom)))
 (label "GND"
  (at 55.88 57.15 270)
  (effects (font (size 1.27 1.27)) (justify right bottom)))
 (label "GND"
  (at 40.64 82.55 270)
  (effects (font (size 1.27 1.27)) (justify right bottom)))
 (label "GND"
  (at 119.38 80.01 90)
  (effects (font (size 1.27 1.27)) (justify left bottom)))
 (label "GND"
  (at 165.1 123.19 270)
  (effects (font (size 1.27 1.27)) (justify right bottom)))
 (label "GND"
  (at 68.58 97.79 270)
  (effects (font (size 1.27 1.27)) (justify right bottom)))
 (label "GND"
  (at 53.34 143.51 270)
  (effects (font (size 1.27 1.27)) (justify right bottom)))
 (label "GND"
  (at 165.1 69.85 270)
  (effects (font (size 1.27 1.27)) (justify right bottom)))
 (label "GND"
  (at 185.42 69.85 270)
  (effects (font (size 1.27 1.27)) (justify right bottom)))
 (label "BOOT"
  (at 105.41 58.42 0)
  (effects (font (size 1.27 1.27)) (justify left bottom)))
 (label "BOOT"
  (at 113.03 43.18 180)
  (effects (font (size 1.27 1.27)) (justify right bottom)))
 (label "SW"
  (at 105.41 63.5 0)
  (effects (font (size 1.27 1.27)) (justify left bottom)))
 (label "SW"
  (at 125.73 43.18 0)
  (effects (font (size 1.27 1.27)) (justify left bottom)))
 (label "SW"
  (at 119.38 92.71 270)
  (effects (font (size 1.27 1.27)) (justify right bottom)))
 (label "SW"
  (at 130.81 63.5 180)
  (effects (font (size 1.27 1.27)) (justify right bottom)))
 (label "SW"
  (at 116.84 105.41 90)
  (effects (font (size 1.27 1.27)) (justify left bottom)))
 (label "FB"
  (at 105.41 68.58 0)
  (effects (font (size 1.27 1.27)) (justify left bottom)))
 (label "FB"
  (at 165.1 97.79 270)
  (effects (font (size 1.27 1.27)) (justify right bottom)))
 (label "FB"
  (at 165.1 110.49 90)
  (effects (font (size 1.27 1.27)) (justify left bottom)))
 (label "FB"
  (at 143.51 124.46 0)
  (effects (font (size 1.27 1.27)) (justify left bottom)))
 (label "RAMP"
  (at 116.84 118.11 270)
  (effects (font (size 1.27 1.27)) (justify right bottom)))
 (label "RAMP"
  (at 116.84 130.81 90)
  (effects (font (size 1.27 1.27)) (justify left bottom)))
 (label "RAMP"
  (at 130.81 124.46 180)
  (effects (font (size 1.27 1.27)) (justify right bottom)))
 (label "RON"
  (at 74.93 71.12 180)
  (effects (font (size 1.27 1.27)) (justify right bottom)))
 (label "RON"
  (at 68.58 85.09 90)
  (effects (font (size 1.27 1.27)) (justify left bottom)))
 (label "EN_LOGIC"
  (at 74.93 63.5 180)
  (effects (font (size 1.27 1.27)) (justify right bottom)))
 (label "EN_LOGIC"
  (at 53.34 118.11 270)
  (effects (font (size 1.27 1.27)) (justify right bottom)))
 (label "EN_LOGIC"
  (at 53.34 130.81 90)
  (effects (font (size 1.27 1.27)) (justify left bottom)))
 (label "PGOOD_5V"
  (at 105.41 71.12 0)
  (effects (font (size 1.27 1.27)) (justify left bottom)))
 (label "PGOOD_5V"
  (at 193.04 102.87 270)
  (effects (font (size 1.27 1.27)) (justify right bottom)))
 (label "PGOOD_5V"
  (at 193.04 121.92 270)
  (effects (font (size 1.27 1.27)) (justify right bottom)))
 (text "SIROKKO — питание логики 24 В → 5 В / 1 А. DRAFT, НЕ ДЛЯ ПРОИЗВОДСТВА.\nU101: TI LM5013, SNVSCB3 (10.2022), §6–9.2.2.7. Расчётный вход 18–30 В.\nP24_PROTECTED: только ПОСЛЕ входной защиты; выбросы должны быть ограничены до ≤50 В.\n+5V_LOGIC: к DevKit и логике на общей PCB. Это не внешний вход 5 В.\nPGOOD_5V — только контрольная точка, НЕ GPIO ESP32; не заменяет контроль наличия 24 В.\nВходная защита, контроль шины, отключение обратной подпитки USB и силовые каналы здесь ещё не реализованы.\nНоминалы и посадочные места требуют окончательной квалификации; особенно L101 и D101.\nСвязь с основной схемой ещё не выполнена; это отдельный проектный лист, не отдельная внешняя плата."
 (at 25.4 160.02 0)
 (effects
  (font (size 1.27 1.27))))
 (hierarchical_label "P24_PROTECTED"
  (shape input)
  (at 77.47 58.42 180)
  (effects (font (size 1.27 1.27)) (justify right)))
 (hierarchical_label "GND"
  (shape passive)
  (at 87.63 78.74 180)
  (effects (font (size 1.27 1.27)) (justify right)))
 (global_label "+5V_DEVKIT"
  (shape output)
  (at 143.51 63.5 0)
  (effects (font (size 1.27 1.27)) (justify left)))
 (global_label "+5V_DEVKIT"
  (shape output)
  (at 165.1 57.15 0)
  (effects (font (size 1.27 1.27)) (justify left)))
 (global_label "+5V_DEVKIT"
  (shape output)
  (at 185.42 57.15 0)
  (effects (font (size 1.27 1.27)) (justify left)))
 (global_label "+5V_DEVKIT"
  (shape output)
  (at 165.1 85.09 0)
  (effects (font (size 1.27 1.27)) (justify left)))
 (global_label "+5V_DEVKIT"
  (shape output)
  (at 116.84 143.51 0)
  (effects (font (size 1.27 1.27)) (justify left)))
 (global_label "+5V_DEVKIT"
  (shape output)
  (at 193.04 90.17 0)
  (effects (font (size 1.27 1.27)) (justify left)))
 (sheet_instances
  (path ""
   (page "1")))
 (embedded_fonts no))
